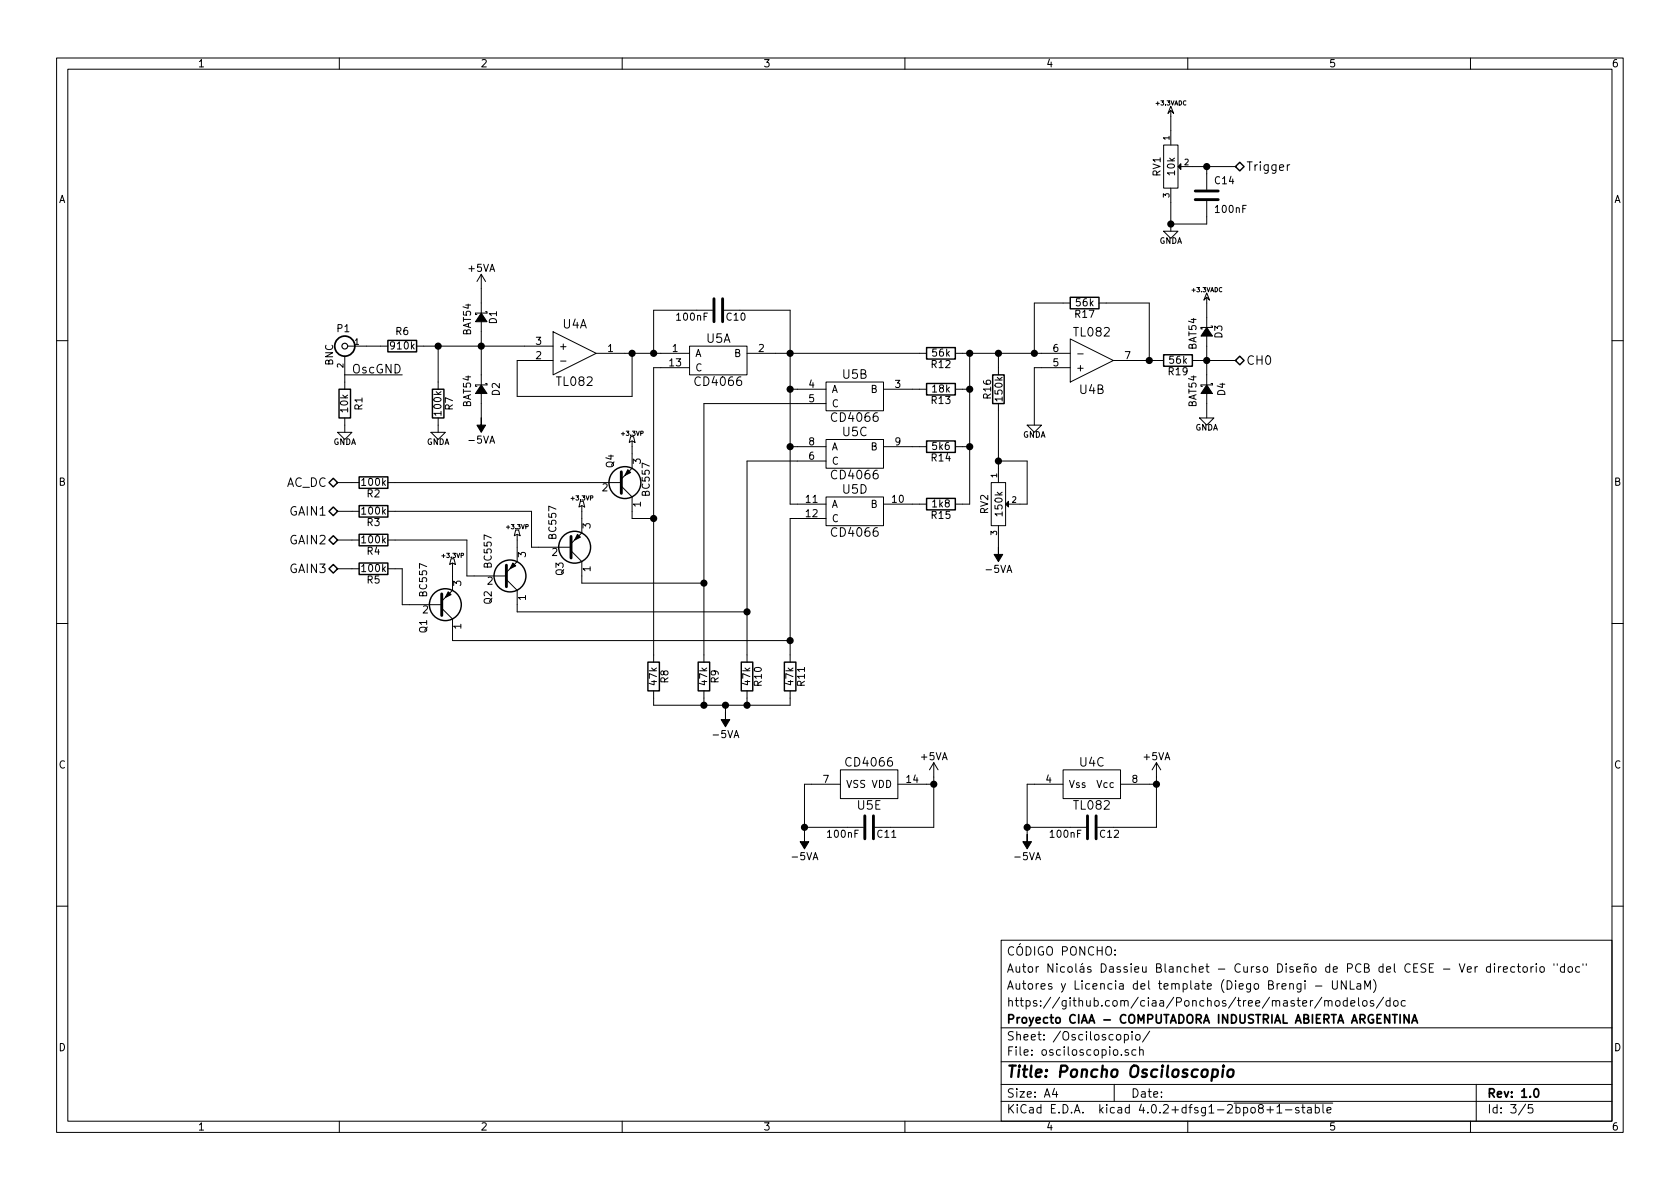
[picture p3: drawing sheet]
EESchema Schematic File Version 2
LIBS:osc
LIBS:Oscilloscopio-cache
EELAYER 25 0
EELAYER END
$Descr A4 11693 8268
encoding utf-8
Sheet 3 5
Title "Poncho Osciloscopio"
Date ""
Rev "1.0"
Comp "Proyecto CIAA - COMPUTADORA INDUSTRIAL ABIERTA ARGENTINA"
Comment1 "https://github.com/ciaa/Ponchos/tree/master/modelos/doc"
Comment2 "Autores y Licencia del template (Diego Brengi - UNLaM)"
Comment3 "Autor Nicolás Dassieu Blanchet - Curso Diseño de PCB del CESE - Ver directorio \"doc\" "
Comment4 "CÓDIGO PONCHO:"
$EndDescr
Text HLabel 2350 3750 0    60   BiDi ~ 0
GAIN2
Text HLabel 2350 3550 0    60   BiDi ~ 0
GAIN1
Text HLabel 2350 3350 0    60   BiDi ~ 0
AC_DC
Text HLabel 2350 3950 0    60   BiDi ~ 0
GAIN3
Text HLabel 8600 2500 2    60   BiDi ~ 0
CH0
$Comp
L GNDA #PWR010
U 1 1
P 2400 3000
AR Path="/560A0C1A/57832D16/5783424D" Ref="#PWR010"  Part="1" 
AR Path="/579AD191/5783424D" Ref="#PWR010"  Part="1" 
F 0 "#PWR010" H 2400 3000 40  0001 C CNN
F 1 "GNDA" H 2400 2930 40  0000 C CNN
F 2 "" H 2400 3000 60  0000 C CNN
F 3 "" H 2400 3000 60  0000 C CNN
	1    2400 3000
	1    0    0    -1  
$EndComp
$Comp
L +3.3VADC #PWR011
U 1 1
P 8400 2100
AR Path="/560A0C1A/57832D16/57834253" Ref="#PWR011"  Part="1" 
AR Path="/579AD191/57834253" Ref="#PWR011"  Part="1" 
F 0 "#PWR011" H 8400 2220 20  0001 C CNN
F 1 "+3.3VADC" H 8400 2190 30  0000 C CNN
F 2 "" H 8400 2100 60  0000 C CNN
F 3 "" H 8400 2100 60  0000 C CNN
	1    8400 2100
	1    0    0    -1  
$EndComp
$Comp
L R R1
U 1 1
P 2400 2800
AR Path="/560A0C1A/57832D16/57834259" Ref="R1"  Part="1" 
AR Path="/579AD191/57834259" Ref="R1"  Part="1" 
F 0 "R1" V 2500 2800 50  0000 C CNN
F 1 "10k" V 2400 2800 50  0000 C CNN
F 2 "osc:R_0805_HandSoldering" V 2330 2800 50  0001 C CNN
F 3 "" H 2400 2800 50  0000 C CNN
F 4 "RMCF0805JG10K0CT-ND" H 2400 2800 60  0001 C CNN "Digikey#"
F 5 "RMCF0805JG10K0" H 2400 2800 60  0001 C CNN "Manf#"
F 6 "Stackpole Electronics Inc." H 2400 2800 60  0001 C CNN "Manf"
	1    2400 2800
	1    0    0    -1  
$EndComp
$Comp
L CD4066 U?
U 1 1
P 5000 2500
AR Path="/560A0C1A/57834263" Ref="U?"  Part="1" 
AR Path="/560A0C1A/57832D16/57834263" Ref="U5"  Part="1" 
AR Path="/579AD191/57834263" Ref="U5"  Part="1" 
F 0 "U5" H 5000 2650 60  0000 C CNN
F 1 "CD4066" H 5000 2350 60  0000 C CNN
F 2 "osc:DIP-14_W7.62mm_LongPads" H 5000 2500 60  0001 C CNN
F 3 "" H 5000 2500 60  0000 C CNN
F 4 "296-2061-5-ND" H 5000 2500 60  0001 C CNN "Digikey#"
F 5 "CD4066BE" H 5000 2500 60  0001 C CNN "Manf#"
F 6 "Texas Instruments" H 5000 2500 60  0001 C CNN "Manf"
	1    5000 2500
	1    0    0    -1  
$EndComp
$Comp
L CD4066 U?
U 3 1
P 5950 3150
AR Path="/560A0C1A/5783426D" Ref="U?"  Part="3" 
AR Path="/560A0C1A/57832D16/5783426D" Ref="U5"  Part="3" 
AR Path="/579AD191/5783426D" Ref="U5"  Part="3" 
F 0 "U5" H 5950 3300 60  0000 C CNN
F 1 "CD4066" H 5950 3000 60  0000 C CNN
F 2 "osc:DIP-14_W7.62mm_LongPads" H 5950 3150 60  0001 C CNN
F 3 "" H 5950 3150 60  0000 C CNN
F 4 "296-2061-5-ND" H 5950 3150 60  0001 C CNN "Digikey#"
F 5 "CD4066BE" H 5950 3150 60  0001 C CNN "Manf#"
F 6 "Texas Instruments" H 5950 3150 60  0001 C CNN "Manf"
	3    5950 3150
	1    0    0    -1  
$EndComp
$Comp
L CD4066 U?
U 4 1
P 5950 3550
AR Path="/560A0C1A/57834277" Ref="U?"  Part="4" 
AR Path="/560A0C1A/57832D16/57834277" Ref="U5"  Part="4" 
AR Path="/579AD191/57834277" Ref="U5"  Part="4" 
F 0 "U5" H 5950 3700 60  0000 C CNN
F 1 "CD4066" H 5950 3400 60  0000 C CNN
F 2 "osc:DIP-14_W7.62mm_LongPads" H 5950 3550 60  0001 C CNN
F 3 "" H 5950 3550 60  0000 C CNN
F 4 "296-2061-5-ND" H 5950 3550 60  0001 C CNN "Digikey#"
F 5 "CD4066BE" H 5950 3550 60  0001 C CNN "Manf#"
F 6 "Texas Instruments" H 5950 3550 60  0001 C CNN "Manf"
	4    5950 3550
	1    0    0    -1  
$EndComp
$Comp
L CD4066 U?
U 5 1
P 6050 5450
AR Path="/560A0C1A/57834281" Ref="U?"  Part="5" 
AR Path="/560A0C1A/57832D16/57834281" Ref="U5"  Part="5" 
AR Path="/579AD191/57834281" Ref="U5"  Part="5" 
F 0 "U5" H 6050 5300 60  0000 C CNN
F 1 "CD4066" H 6050 5600 60  0000 C CNN
F 2 "osc:DIP-14_W7.62mm_LongPads" H 6050 5450 60  0001 C CNN
F 3 "" H 6050 5450 60  0000 C CNN
F 4 "296-2061-5-ND" H 6050 5450 60  0001 C CNN "Digikey#"
F 5 "CD4066BE" H 6050 5450 60  0001 C CNN "Manf#"
F 6 "Texas Instruments" H 6050 5450 60  0001 C CNN "Manf"
	5    6050 5450
	1    0    0    -1  
$EndComp
$Comp
L TL082 U?
U 1 1
P 4000 2450
AR Path="/560A0C1A/5783428B" Ref="U?"  Part="1" 
AR Path="/560A0C1A/57832D16/5783428B" Ref="U4"  Part="1" 
AR Path="/579AD191/5783428B" Ref="U4"  Part="1" 
F 0 "U4" H 4000 2650 60  0000 C CNN
F 1 "TL082" H 4000 2250 60  0000 C CNN
F 2 "osc:DIP-8_W7.62mm_LongPads" H 4000 2450 60  0001 C CNN
F 3 "" H 4000 2450 60  0000 C CNN
F 4 "296-1781-5-ND" H 4000 2450 60  0001 C CNN "Digikey#"
F 5 "TL082IP" H 4000 2450 60  0001 C CNN "Manf#"
F 6 "Texas Instruments" H 4000 2450 60  0001 C CNN "Manf"
	1    4000 2450
	1    0    0    -1  
$EndComp
$Comp
L TL082 U?
U 2 1
P 7600 2500
AR Path="/560A0C1A/57834295" Ref="U?"  Part="2" 
AR Path="/560A0C1A/57832D16/57834295" Ref="U4"  Part="2" 
AR Path="/579AD191/57834295" Ref="U4"  Part="2" 
F 0 "U4" H 7600 2700 60  0000 C CNN
F 1 "TL082" H 7600 2300 60  0000 C CNN
F 2 "osc:DIP-8_W7.62mm_LongPads" H 7600 2500 60  0001 C CNN
F 3 "" H 7600 2500 60  0000 C CNN
F 4 "296-1781-5-ND" H 7600 2500 60  0001 C CNN "Digikey#"
F 5 "TL082IP" H 7600 2500 60  0001 C CNN "Manf#"
F 6 "Texas Instruments" H 7600 2500 60  0001 C CNN "Manf"
	2    7600 2500
	1    0    0    1   
$EndComp
$Comp
L TL082 U?
U 3 1
P 7600 5450
AR Path="/560A0C1A/5783429F" Ref="U?"  Part="3" 
AR Path="/560A0C1A/57832D16/5783429F" Ref="U4"  Part="3" 
AR Path="/579AD191/5783429F" Ref="U4"  Part="3" 
F 0 "U4" H 7600 5600 60  0000 C CNN
F 1 "TL082" H 7600 5300 60  0000 C CNN
F 2 "osc:DIP-8_W7.62mm_LongPads" H 7600 5450 60  0001 C CNN
F 3 "" H 7600 5450 60  0000 C CNN
F 4 "296-1781-5-ND" H 7600 5450 60  0001 C CNN "Digikey#"
F 5 "TL082IP" H 7600 5450 60  0001 C CNN "Manf#"
F 6 "Texas Instruments" H 7600 5450 60  0001 C CNN "Manf"
	3    7600 5450
	1    0    0    -1  
$EndComp
$Comp
L Q_PNP_CBE Q3
U 1 1
P 3950 3800
AR Path="/560A0C1A/57832D16/578342AD" Ref="Q3"  Part="1" 
AR Path="/579AD191/578342AD" Ref="Q3"  Part="1" 
F 0 "Q3" V 3900 4000 50  0000 R CNN
F 1 "BC557" V 3850 3750 50  0000 R CNN
F 2 "osc:TO-92_Inline_Wide" H 4150 3900 50  0001 C CNN
F 3 "" H 3950 3800 50  0000 C CNN
F 4 "BC557BTACT-ND" H 3950 3800 60  0001 C CNN "Digikey#"
F 5 "BC557BTA" H 3950 3800 60  0001 C CNN "Manf#"
F 6 "Fairchild Semiconductor" H 3950 3800 60  0001 C CNN "Manf"
	1    3950 3800
	1    0    0    1   
$EndComp
$Comp
L R R6
U 1 1
P 2800 2400
AR Path="/560A0C1A/57832D16/578342B4" Ref="R6"  Part="1" 
AR Path="/579AD191/578342B4" Ref="R6"  Part="1" 
F 0 "R6" V 2700 2400 50  0000 C CNN
F 1 "910k" V 2800 2400 50  0000 C CNN
F 2 "osc:R_0805_HandSoldering" V 2730 2400 50  0001 C CNN
F 3 "" H 2800 2400 50  0000 C CNN
F 4 "RMCF0805JT910KCT-ND" H 2800 2400 60  0001 C CNN "Digikey#"
F 5 "RMCF0805JT910K" H 2800 2400 60  0001 C CNN "Manf#"
F 6 "Stackpole Electronics Inc." H 2800 2400 60  0001 C CNN "Manf"
	1    2800 2400
	0    1    1    0   
$EndComp
$Comp
L R R7
U 1 1
P 3050 2800
AR Path="/560A0C1A/57832D16/578342BB" Ref="R7"  Part="1" 
AR Path="/579AD191/578342BB" Ref="R7"  Part="1" 
F 0 "R7" V 3130 2800 50  0000 C CNN
F 1 "100k" V 3050 2800 50  0000 C CNN
F 2 "osc:R_0805_HandSoldering" V 2980 2800 50  0001 C CNN
F 3 "" H 3050 2800 50  0000 C CNN
F 4 "RMCF0805JT100KCT-ND" H 3050 2800 60  0001 C CNN "Digikey#"
F 5 "RMCF0805JT100K" H 3050 2800 60  0001 C CNN "Manf#"
F 6 "Stackpole Electronics Inc." H 3050 2800 60  0001 C CNN "Manf"
	1    3050 2800
	1    0    0    -1  
$EndComp
$Comp
L GNDA #PWR012
U 1 1
P 3050 3000
AR Path="/560A0C1A/57832D16/578342C2" Ref="#PWR012"  Part="1" 
AR Path="/579AD191/578342C2" Ref="#PWR012"  Part="1" 
F 0 "#PWR012" H 3050 3000 40  0001 C CNN
F 1 "GNDA" H 3050 2930 40  0000 C CNN
F 2 "" H 3050 3000 60  0000 C CNN
F 3 "" H 3050 3000 60  0000 C CNN
	1    3050 3000
	1    0    0    -1  
$EndComp
$Comp
L D_Schottky_Small D1
U 1 1
P 3350 2200
AR Path="/560A0C1A/57832D16/578342C8" Ref="D1"  Part="1" 
AR Path="/579AD191/578342C8" Ref="D1"  Part="1" 
F 0 "D1" H 3300 2280 50  0000 L CNN
F 1 "BAT54" H 3250 2100 50  0000 L CNN
F 2 "osc:SOT-323" V 3350 2200 50  0001 C CNN
F 3 "" V 3350 2200 50  0000 C CNN
F 4 "568-11592-1-ND" H 3350 2200 60  0001 C CNN "Digikey#"
F 5 "BAT54W,135" H 3350 2200 60  0001 C CNN "Manf#"
F 6 "NXP Semiconductors" H 3350 2200 60  0001 C CNN "Manf"
	1    3350 2200
	0    1    1    0   
$EndComp
$Comp
L +5VA #PWR013
U 1 1
P 3350 2000
AR Path="/560A0C1A/57832D16/578342CF" Ref="#PWR013"  Part="1" 
AR Path="/579AD191/578342CF" Ref="#PWR013"  Part="1" 
F 0 "#PWR013" H 3350 1850 50  0001 C CNN
F 1 "+5VA" H 3350 2140 50  0000 C CNN
F 2 "" H 3350 2000 50  0000 C CNN
F 3 "" H 3350 2000 50  0000 C CNN
	1    3350 2000
	1    0    0    -1  
$EndComp
$Comp
L -5VA #PWR13
U 1 1
P 3350 2900
AR Path="/560A0C1A/57832D16/578342D5" Ref="#PWR13"  Part="1" 
AR Path="/579AD191/578342D5" Ref="#PWR13"  Part="1" 
F 0 "#PWR13" H 3350 3000 50  0001 C CNN
F 1 "-5VA" H 3350 3050 50  0000 C CNN
F 2 "" H 3350 2900 50  0000 C CNN
F 3 "" H 3350 2900 50  0000 C CNN
	1    3350 2900
	-1   0    0    1   
$EndComp
$Comp
L D_Schottky_Small D2
U 1 1
P 3350 2700
AR Path="/560A0C1A/57832D16/578342DB" Ref="D2"  Part="1" 
AR Path="/579AD191/578342DB" Ref="D2"  Part="1" 
F 0 "D2" H 3300 2800 50  0000 L CNN
F 1 "BAT54" H 3250 2600 50  0000 L CNN
F 2 "osc:SOT-323" V 3350 2700 50  0001 C CNN
F 3 "" V 3350 2700 50  0000 C CNN
F 4 "568-11592-1-ND" H 3350 2700 60  0001 C CNN "Digikey#"
F 5 "BAT54W,135" H 3350 2700 60  0001 C CNN "Manf#"
F 6 "NXP Semiconductors" H 3350 2700 60  0001 C CNN "Manf"
	1    3350 2700
	0    1    1    0   
$EndComp
$Comp
L -5VA #PWR21
U 1 1
P 7150 5800
AR Path="/560A0C1A/57832D16/578342E2" Ref="#PWR21"  Part="1" 
AR Path="/579AD191/578342E2" Ref="#PWR21"  Part="1" 
F 0 "#PWR21" H 7150 5900 50  0001 C CNN
F 1 "-5VA" H 7150 5950 50  0000 C CNN
F 2 "" H 7150 5800 50  0000 C CNN
F 3 "" H 7150 5800 50  0000 C CNN
	1    7150 5800
	-1   0    0    1   
$EndComp
$Comp
L +5VA #PWR014
U 1 1
P 8050 5400
AR Path="/560A0C1A/57832D16/578342E8" Ref="#PWR014"  Part="1" 
AR Path="/579AD191/578342E8" Ref="#PWR014"  Part="1" 
F 0 "#PWR014" H 8050 5250 50  0001 C CNN
F 1 "+5VA" H 8050 5540 50  0000 C CNN
F 2 "" H 8050 5400 50  0000 C CNN
F 3 "" H 8050 5400 50  0000 C CNN
	1    8050 5400
	1    0    0    -1  
$EndComp
$Comp
L -5VA #PWR18
U 1 1
P 5600 5800
AR Path="/560A0C1A/57832D16/578342F5" Ref="#PWR18"  Part="1" 
AR Path="/579AD191/578342F5" Ref="#PWR18"  Part="1" 
F 0 "#PWR18" H 5600 5900 50  0001 C CNN
F 1 "-5VA" H 5600 5950 50  0000 C CNN
F 2 "" H 5600 5800 50  0000 C CNN
F 3 "" H 5600 5800 50  0000 C CNN
	1    5600 5800
	-1   0    0    1   
$EndComp
$Comp
L +5VA #PWR015
U 1 1
P 6500 5400
AR Path="/560A0C1A/57832D16/578342FB" Ref="#PWR015"  Part="1" 
AR Path="/579AD191/578342FB" Ref="#PWR015"  Part="1" 
F 0 "#PWR015" H 6500 5250 50  0001 C CNN
F 1 "+5VA" H 6500 5540 50  0000 C CNN
F 2 "" H 6500 5400 50  0000 C CNN
F 3 "" H 6500 5400 50  0000 C CNN
	1    6500 5400
	1    0    0    -1  
$EndComp
$Comp
L R R3
U 1 1
P 2600 3550
AR Path="/560A0C1A/57832D16/5783430E" Ref="R3"  Part="1" 
AR Path="/579AD191/5783430E" Ref="R3"  Part="1" 
F 0 "R3" V 2680 3550 50  0000 C CNN
F 1 "100k" V 2600 3550 50  0000 C CNN
F 2 "osc:R_0805_HandSoldering" V 2530 3550 50  0001 C CNN
F 3 "" H 2600 3550 50  0000 C CNN
F 4 "RMCF0805JT100KCT-ND" H 2600 3550 60  0001 C CNN "Digikey#"
F 5 "RMCF0805JT100K" H 2600 3550 60  0001 C CNN "Manf#"
F 6 "Stackpole Electronics Inc." H 2600 3550 60  0001 C CNN "Manf"
	1    2600 3550
	0    1    1    0   
$EndComp
$Comp
L R R13
U 1 1
P 6550 2700
AR Path="/560A0C1A/57832D16/57834315" Ref="R13"  Part="1" 
AR Path="/579AD191/57834315" Ref="R13"  Part="1" 
F 0 "R13" V 6630 2700 50  0000 C CNN
F 1 "18k" V 6550 2700 50  0000 C CNN
F 2 "osc:R_0805_HandSoldering" V 6480 2700 50  0001 C CNN
F 3 "" H 6550 2700 50  0000 C CNN
F 4 "RMCF0805JT18K0CT-ND" H 6550 2700 60  0001 C CNN "Digikey#"
F 5 "RMCF0805JT18K0" H 6550 2700 60  0001 C CNN "Manf#"
F 6 "Stackpole Electronics Inc." H 6550 2700 60  0001 C CNN "Manf"
	1    6550 2700
	0    1    1    0   
$EndComp
$Comp
L R R14
U 1 1
P 6550 3100
AR Path="/560A0C1A/57832D16/5783431C" Ref="R14"  Part="1" 
AR Path="/579AD191/5783431C" Ref="R14"  Part="1" 
F 0 "R14" V 6630 3100 50  0000 C CNN
F 1 "5k6" V 6550 3100 50  0000 C CNN
F 2 "osc:R_0805_HandSoldering" V 6480 3100 50  0001 C CNN
F 3 "" H 6550 3100 50  0000 C CNN
F 4 "RMCF0805JT5K60CT-ND" H 6550 3100 60  0001 C CNN "Digikey#"
F 5 "RMCF0805JT5K60" H 6550 3100 60  0001 C CNN "Manf#"
F 6 "Stackpole Electronics Inc." H 6550 3100 60  0001 C CNN "Manf"
	1    6550 3100
	0    1    1    0   
$EndComp
$Comp
L R R15
U 1 1
P 6550 3500
AR Path="/560A0C1A/57832D16/57834323" Ref="R15"  Part="1" 
AR Path="/579AD191/57834323" Ref="R15"  Part="1" 
F 0 "R15" V 6630 3500 50  0000 C CNN
F 1 "1k8" V 6550 3500 50  0000 C CNN
F 2 "osc:R_0805_HandSoldering" V 6480 3500 50  0001 C CNN
F 3 "" H 6550 3500 50  0000 C CNN
F 4 "RMCF0805JT1K80CT-ND" H 6550 3500 60  0001 C CNN "Digikey#"
F 5 "RMCF0805JT1K80" H 6550 3500 60  0001 C CNN "Manf#"
F 6 "Stackpole Electronics Inc." H 6550 3500 60  0001 C CNN "Manf"
	1    6550 3500
	0    1    1    0   
$EndComp
$Comp
L R R9
U 1 1
P 4900 4700
AR Path="/560A0C1A/57832D16/5783432A" Ref="R9"  Part="1" 
AR Path="/579AD191/5783432A" Ref="R9"  Part="1" 
F 0 "R9" V 4980 4700 50  0000 C CNN
F 1 "47k" V 4900 4700 50  0000 C CNN
F 2 "osc:R_0805_HandSoldering" V 4830 4700 50  0001 C CNN
F 3 "" H 4900 4700 50  0000 C CNN
F 4 "RMCF0805JT47K0CT-ND" H 4900 4700 60  0001 C CNN "Digikey#"
F 5 "RMCF0805JT47K0" H 4900 4700 60  0001 C CNN "Manf#"
F 6 "Stackpole Electronics Inc." H 4900 4700 60  0001 C CNN "Manf"
	1    4900 4700
	1    0    0    -1  
$EndComp
$Comp
L R R11
U 1 1
P 5500 4700
AR Path="/560A0C1A/57832D16/57834337" Ref="R11"  Part="1" 
AR Path="/579AD191/57834337" Ref="R11"  Part="1" 
F 0 "R11" V 5580 4700 50  0000 C CNN
F 1 "47k" V 5500 4700 50  0000 C CNN
F 2 "osc:R_0805_HandSoldering" V 5430 4700 50  0001 C CNN
F 3 "" H 5500 4700 50  0000 C CNN
F 4 "RMCF0805JT47K0CT-ND" H 5500 4700 60  0001 C CNN "Digikey#"
F 5 "RMCF0805JT47K0" H 5500 4700 60  0001 C CNN "Manf#"
F 6 "Stackpole Electronics Inc." H 5500 4700 60  0001 C CNN "Manf"
	1    5500 4700
	1    0    0    -1  
$EndComp
$Comp
L R R10
U 1 1
P 5200 4700
AR Path="/560A0C1A/57832D16/5783433E" Ref="R10"  Part="1" 
AR Path="/579AD191/5783433E" Ref="R10"  Part="1" 
F 0 "R10" V 5280 4700 50  0000 C CNN
F 1 "47k" V 5200 4700 50  0000 C CNN
F 2 "osc:R_0805_HandSoldering" V 5130 4700 50  0001 C CNN
F 3 "" H 5200 4700 50  0000 C CNN
F 4 "RMCF0805JT47K0CT-ND" H 5200 4700 60  0001 C CNN "Digikey#"
F 5 "RMCF0805JT47K0" H 5200 4700 60  0001 C CNN "Manf#"
F 6 "Stackpole Electronics Inc." H 5200 4700 60  0001 C CNN "Manf"
	1    5200 4700
	1    0    0    -1  
$EndComp
$Comp
L R R8
U 1 1
P 4550 4700
AR Path="/560A0C1A/57832D16/57834345" Ref="R8"  Part="1" 
AR Path="/579AD191/57834345" Ref="R8"  Part="1" 
F 0 "R8" V 4630 4700 50  0000 C CNN
F 1 "47k" V 4550 4700 50  0000 C CNN
F 2 "osc:R_0805_HandSoldering" V 4480 4700 50  0001 C CNN
F 3 "" H 4550 4700 50  0000 C CNN
F 4 "RMCF0805JT47K0CT-ND" H 4550 4700 60  0001 C CNN "Digikey#"
F 5 "RMCF0805JT47K0" H 4550 4700 60  0001 C CNN "Manf#"
F 6 "Stackpole Electronics Inc." H 4550 4700 60  0001 C CNN "Manf"
	1    4550 4700
	1    0    0    -1  
$EndComp
$Comp
L CD4066 U?
U 2 1
P 5950 2750
AR Path="/560A0C1A/5783434F" Ref="U?"  Part="2" 
AR Path="/560A0C1A/57832D16/5783434F" Ref="U5"  Part="2" 
AR Path="/579AD191/5783434F" Ref="U5"  Part="2" 
F 0 "U5" H 5950 2900 60  0000 C CNN
F 1 "CD4066" H 5950 2600 60  0000 C CNN
F 2 "osc:DIP-14_W7.62mm_LongPads" H 5950 2750 60  0001 C CNN
F 3 "" H 5950 2750 60  0000 C CNN
F 4 "296-2061-5-ND" H 5950 2750 60  0001 C CNN "Digikey#"
F 5 "CD4066BE" H 5950 2750 60  0001 C CNN "Manf#"
F 6 "Texas Instruments" H 5950 2750 60  0001 C CNN "Manf"
	2    5950 2750
	1    0    0    -1  
$EndComp
$Comp
L R R12
U 1 1
P 6550 2450
AR Path="/560A0C1A/57832D16/57834356" Ref="R12"  Part="1" 
AR Path="/579AD191/57834356" Ref="R12"  Part="1" 
F 0 "R12" V 6630 2450 50  0000 C CNN
F 1 "56k" V 6550 2450 50  0000 C CNN
F 2 "osc:R_0805_HandSoldering" V 6480 2450 50  0001 C CNN
F 3 "" H 6550 2450 50  0000 C CNN
F 4 "RMCF0805JT56K0CT-ND" H 6550 2450 60  0001 C CNN "Digikey#"
F 5 "RMCF0805JT56K0" H 6550 2450 60  0001 C CNN "Manf#"
F 6 "Stackpole Electronics Inc." H 6550 2450 60  0001 C CNN "Manf"
	1    6550 2450
	0    1    1    0   
$EndComp
$Comp
L Q_PNP_CBE Q4
U 1 1
P 4300 3350
AR Path="/560A0C1A/57832D16/5783436A" Ref="Q4"  Part="1" 
AR Path="/579AD191/5783436A" Ref="Q4"  Part="1" 
F 0 "Q4" V 4250 3250 50  0000 R CNN
F 1 "BC557" V 4500 3450 50  0000 R CNN
F 2 "osc:TO-92_Inline_Wide" H 4500 3450 50  0001 C CNN
F 3 "" H 4300 3350 50  0000 C CNN
F 4 "BC557BTACT-ND" H 4300 3350 60  0001 C CNN "Digikey#"
F 5 "BC557BTA" H 4300 3350 60  0001 C CNN "Manf#"
F 6 "Fairchild Semiconductor" H 4300 3350 60  0001 C CNN "Manf"
	1    4300 3350
	1    0    0    1   
$EndComp
$Comp
L Q_PNP_CBE Q1
U 1 1
P 3050 4200
AR Path="/560A0C1A/57832D16/57834377" Ref="Q1"  Part="1" 
AR Path="/579AD191/57834377" Ref="Q1"  Part="1" 
F 0 "Q1" V 2950 4400 50  0000 R CNN
F 1 "BC557" V 2950 4150 50  0000 R CNN
F 2 "osc:TO-92_Inline_Wide" H 3250 4300 50  0001 C CNN
F 3 "" H 3050 4200 50  0000 C CNN
F 4 "BC557BTACT-ND" H 3050 4200 60  0001 C CNN "Digikey#"
F 5 "BC557BTA" H 3050 4200 60  0001 C CNN "Manf#"
F 6 "Fairchild Semiconductor" H 3050 4200 60  0001 C CNN "Manf"
	1    3050 4200
	1    0    0    1   
$EndComp
$Comp
L R R4
U 1 1
P 2600 3750
AR Path="/560A0C1A/57832D16/57834384" Ref="R4"  Part="1" 
AR Path="/579AD191/57834384" Ref="R4"  Part="1" 
F 0 "R4" V 2680 3750 50  0000 C CNN
F 1 "100k" V 2600 3750 50  0000 C CNN
F 2 "osc:R_0805_HandSoldering" V 2530 3750 50  0001 C CNN
F 3 "" H 2600 3750 50  0000 C CNN
F 4 "RMCF0805JT100KCT-ND" H 2600 3750 60  0001 C CNN "Digikey#"
F 5 "RMCF0805JT100K" H 2600 3750 60  0001 C CNN "Manf#"
F 6 "Stackpole Electronics Inc." H 2600 3750 60  0001 C CNN "Manf"
	1    2600 3750
	0    1    1    0   
$EndComp
$Comp
L R R5
U 1 1
P 2600 3950
AR Path="/560A0C1A/57832D16/5783438B" Ref="R5"  Part="1" 
AR Path="/579AD191/5783438B" Ref="R5"  Part="1" 
F 0 "R5" V 2680 3950 50  0000 C CNN
F 1 "100k" V 2600 3950 50  0000 C CNN
F 2 "osc:R_0805_HandSoldering" V 2530 3950 50  0001 C CNN
F 3 "" H 2600 3950 50  0000 C CNN
F 4 "RMCF0805JT100KCT-ND" H 2600 3950 60  0001 C CNN "Digikey#"
F 5 "RMCF0805JT100K" H 2600 3950 60  0001 C CNN "Manf#"
F 6 "Stackpole Electronics Inc." H 2600 3950 60  0001 C CNN "Manf"
	1    2600 3950
	0    1    1    0   
$EndComp
$Comp
L R R2
U 1 1
P 2600 3350
AR Path="/560A0C1A/57832D16/57834392" Ref="R2"  Part="1" 
AR Path="/579AD191/57834392" Ref="R2"  Part="1" 
F 0 "R2" V 2680 3350 50  0000 C CNN
F 1 "100k" V 2600 3350 50  0000 C CNN
F 2 "osc:R_0805_HandSoldering" V 2530 3350 50  0001 C CNN
F 3 "" H 2600 3350 50  0000 C CNN
F 4 "RMCF0805JT100KCT-ND" H 2600 3350 60  0001 C CNN "Digikey#"
F 5 "RMCF0805JT100K" H 2600 3350 60  0001 C CNN "Manf#"
F 6 "Stackpole Electronics Inc." H 2600 3350 60  0001 C CNN "Manf"
	1    2600 3350
	0    1    1    0   
$EndComp
$Comp
L R R16
U 1 1
P 6950 2700
AR Path="/560A0C1A/57832D16/578343FA" Ref="R16"  Part="1" 
AR Path="/579AD191/578343FA" Ref="R16"  Part="1" 
F 0 "R16" V 7030 2700 50  0000 C CNN
F 1 "150k" V 6950 2700 50  0000 C CNN
F 2 "osc:R_0805_HandSoldering" V 6880 2700 50  0001 C CNN
F 3 "" H 6950 2700 50  0000 C CNN
F 4 "RMCF0805JT150KCT-ND" H 6950 2700 60  0001 C CNN "Digikey#"
F 5 "RMCF0805JT150K" H 6950 2700 60  0001 C CNN "Manf#"
F 6 "Stackpole Electronics Inc." H 6950 2700 60  0001 C CNN "Manf"
	1    6950 2700
	-1   0    0    1   
$EndComp
$Comp
L -5VA #PWR20
U 1 1
P 6950 3800
AR Path="/560A0C1A/57832D16/57834401" Ref="#PWR20"  Part="1" 
AR Path="/579AD191/57834401" Ref="#PWR20"  Part="1" 
F 0 "#PWR20" H 6950 3900 50  0001 C CNN
F 1 "-5VA" H 6950 3950 50  0000 C CNN
F 2 "" H 6950 3800 50  0000 C CNN
F 3 "" H 6950 3800 50  0000 C CNN
	1    6950 3800
	-1   0    0    1   
$EndComp
$Comp
L GNDA #PWR016
U 1 1
P 7200 2950
AR Path="/560A0C1A/57832D16/5783440A" Ref="#PWR016"  Part="1" 
AR Path="/579AD191/5783440A" Ref="#PWR016"  Part="1" 
F 0 "#PWR016" H 7200 2950 40  0001 C CNN
F 1 "GNDA" H 7200 2880 40  0000 C CNN
F 2 "" H 7200 2950 60  0000 C CNN
F 3 "" H 7200 2950 60  0000 C CNN
	1    7200 2950
	1    0    0    -1  
$EndComp
$Comp
L R R17
U 1 1
P 7550 2100
AR Path="/560A0C1A/57832D16/57834413" Ref="R17"  Part="1" 
AR Path="/579AD191/57834413" Ref="R17"  Part="1" 
F 0 "R17" V 7630 2100 50  0000 C CNN
F 1 "56k" V 7550 2100 50  0000 C CNN
F 2 "osc:R_0805_HandSoldering" V 7480 2100 50  0001 C CNN
F 3 "" H 7550 2100 50  0000 C CNN
F 4 "RMCF0805JT56K0CT-ND" H 7550 2100 60  0001 C CNN "Digikey#"
F 5 "RMCF0805JT56K0" H 7550 2100 60  0001 C CNN "Manf#"
F 6 "Stackpole Electronics Inc." H 7550 2100 60  0001 C CNN "Manf"
	1    7550 2100
	0    1    1    0   
$EndComp
$Comp
L D_Schottky_Small D3
U 1 1
P 8400 2300
AR Path="/560A0C1A/57832D16/57834422" Ref="D3"  Part="1" 
AR Path="/579AD191/57834422" Ref="D3"  Part="1" 
F 0 "D3" H 8350 2380 50  0000 L CNN
F 1 "BAT54" H 8300 2200 50  0000 L CNN
F 2 "osc:SOT-323" V 8400 2300 50  0001 C CNN
F 3 "" V 8400 2300 50  0000 C CNN
F 4 "568-11592-1-ND" H 8400 2300 60  0001 C CNN "Digikey#"
F 5 "BAT54W,135 " H 8400 2300 60  0001 C CNN "Manf#"
F 6 "NXP Semiconductors" H 8400 2300 60  0001 C CNN "Manf"
	1    8400 2300
	0    1    1    0   
$EndComp
$Comp
L D_Schottky_Small D4
U 1 1
P 8400 2700
AR Path="/560A0C1A/57832D16/57834429" Ref="D4"  Part="1" 
AR Path="/579AD191/57834429" Ref="D4"  Part="1" 
F 0 "D4" H 8350 2800 50  0000 L CNN
F 1 "BAT54" H 8300 2600 50  0000 L CNN
F 2 "osc:SOT-323" V 8400 2700 50  0001 C CNN
F 3 "" V 8400 2700 50  0000 C CNN
F 4 "568-11592-1-ND " H 8400 2700 60  0001 C CNN "Digikey#"
F 5 "BAT54W,135" H 8400 2700 60  0001 C CNN "Manf#"
F 6 "NXP Semiconductors" H 8400 2700 60  0001 C CNN "Manf"
	1    8400 2700
	0    1    1    0   
$EndComp
$Comp
L GNDA #PWR017
U 1 1
P 8400 2900
AR Path="/560A0C1A/57832D16/57834434" Ref="#PWR017"  Part="1" 
AR Path="/579AD191/57834434" Ref="#PWR017"  Part="1" 
F 0 "#PWR017" H 8400 2900 40  0001 C CNN
F 1 "GNDA" H 8400 2830 40  0000 C CNN
F 2 "" H 8400 2900 60  0000 C CNN
F 3 "" H 8400 2900 60  0000 C CNN
	1    8400 2900
	1    0    0    -1  
$EndComp
$Comp
L R R19
U 1 1
P 8200 2500
AR Path="/560A0C1A/57832D16/5783443A" Ref="R19"  Part="1" 
AR Path="/579AD191/5783443A" Ref="R19"  Part="1" 
F 0 "R19" V 8280 2500 50  0000 C CNN
F 1 "56k" V 8200 2500 50  0000 C CNN
F 2 "osc:R_0805_HandSoldering" V 8130 2500 50  0001 C CNN
F 3 "" H 8200 2500 50  0000 C CNN
F 4 "RMCF0805JT56K0CT-ND" H 8200 2500 60  0001 C CNN "Digikey#"
F 5 "RMCF0805JT56K0" H 8200 2500 60  0001 C CNN "Manf#"
F 6 "Stackpole Electronics Inc." H 8200 2500 60  0001 C CNN "Manf"
	1    8200 2500
	0    1    1    0   
$EndComp
Text HLabel 8600 1150 2    60   BiDi ~ 0
Trigger
$Comp
L POT RV1
U 1 1
P 8150 1150
AR Path="/560A0C1A/57832D16/5783E8B4" Ref="RV1"  Part="1" 
AR Path="/579AD191/5783E8B4" Ref="RV1"  Part="1" 
F 0 "RV1" H 8150 1050 50  0000 C CNN
F 1 "10k" H 8150 1150 50  0000 C CNN
F 2 "osc:Potentiometer_Alps-RK16-single" H 8150 1150 50  0001 C CNN
F 3 "" H 8150 1150 50  0000 C CNN
F 4 "688-RK1631110TBK" H 8150 1150 60  0001 C CNN "Mouser#"
F 5 "RK1631110TBK" H 8150 1150 60  0001 C CNN "Manf#"
F 6 "ALPS" H 8150 1150 60  0001 C CNN "Manf"
	1    8150 1150
	0    1    1    0   
$EndComp
$Comp
L GNDA #PWR018
U 1 1
P 8150 1600
AR Path="/560A0C1A/57832D16/5783FD69" Ref="#PWR018"  Part="1" 
AR Path="/579AD191/5783FD69" Ref="#PWR018"  Part="1" 
F 0 "#PWR018" H 8150 1600 40  0001 C CNN
F 1 "GNDA" H 8150 1530 40  0000 C CNN
F 2 "" H 8150 1600 60  0000 C CNN
F 3 "" H 8150 1600 60  0000 C CNN
	1    8150 1600
	1    0    0    -1  
$EndComp
$Comp
L +3.3VADC #PWR019
U 1 1
P 8150 800
AR Path="/560A0C1A/57832D16/5783FD97" Ref="#PWR019"  Part="1" 
AR Path="/579AD191/5783FD97" Ref="#PWR019"  Part="1" 
F 0 "#PWR019" H 8150 920 20  0001 C CNN
F 1 "+3.3VADC" H 8150 890 30  0000 C CNN
F 2 "" H 8150 800 60  0000 C CNN
F 3 "" H 8150 800 60  0000 C CNN
	1    8150 800 
	1    0    0    -1  
$EndComp
$Comp
L BNC P1
U 1 1
P 2400 2400
AR Path="/560A0C1A/57832D16/578305B2" Ref="P1"  Part="1" 
AR Path="/579AD191/578305B2" Ref="P1"  Part="1" 
F 0 "P1" H 2410 2520 50  0000 C CNN
F 1 "BNC" V 2510 2340 50  0000 C CNN
F 2 "osc:BNC_Socket_TYCO-AMP_LargePads" H 2400 2400 50  0001 C CNN
F 3 "" H 2400 2400 50  0000 C CNN
F 4 "A32244-ND" H 2400 2400 60  0001 C CNN "Digikey#"
F 5 "5227161-1" H 2400 2400 60  0001 C CNN "Manf#"
F 6 "TE Connectivity AMP Connectors" H 2400 2400 60  0001 C CNN "Manf"
	1    2400 2400
	-1   0    0    -1  
$EndComp
$Comp
L -5VA #PWR17
U 1 1
P 5050 4950
AR Path="/560A0C1A/57832D16/57834331" Ref="#PWR17"  Part="1" 
AR Path="/579AD191/57834331" Ref="#PWR17"  Part="1" 
F 0 "#PWR17" H 5050 5050 50  0001 C CNN
F 1 "-5VA" H 5050 5100 50  0000 C CNN
F 2 "" H 5050 4950 50  0000 C CNN
F 3 "" H 5050 4950 50  0000 C CNN
	1    5050 4950
	-1   0    0    1   
$EndComp
$Comp
L Q_PNP_CBE Q2
U 1 1
P 3500 4000
AR Path="/560A0C1A/57832D16/5783435D" Ref="Q2"  Part="1" 
AR Path="/579AD191/5783435D" Ref="Q2"  Part="1" 
F 0 "Q2" V 3400 4200 50  0000 R CNN
F 1 "BC557" V 3400 3950 50  0000 R CNN
F 2 "osc:TO-92_Inline_Wide" H 3700 4100 50  0001 C CNN
F 3 "" H 3500 4000 50  0000 C CNN
F 4 "BC557BTACT-ND" H 3500 4000 60  0001 C CNN "Digikey#"
F 5 "BC557BTA" H 3500 4000 60  0001 C CNN "Manf#"
F 6 "Fairchild Semiconductor" H 3500 4000 60  0001 C CNN "Manf"
	1    3500 4000
	1    0    0    1   
$EndComp
$Comp
L C C14
U 1 1
P 8400 1350
AR Path="/560A0C1A/57832D16/578C7A7F" Ref="C14"  Part="1" 
AR Path="/579AD191/578C7A7F" Ref="C14"  Part="1" 
F 0 "C14" H 8450 1450 50  0000 L CNN
F 1 "100nF" H 8450 1250 50  0000 L CNN
F 2 "osc:C_0805_HandSoldering" H 8438 1200 50  0001 C CNN
F 3 "" H 8400 1350 50  0000 C CNN
F 4 "1276-6468-1-ND" H 8400 1350 60  0001 C CNN "Digikey#"
F 5 "CL21B104KBFNNNG" H 8400 1350 60  0001 C CNN "Manf#"
F 6 "Samsung Electro-Mechanics America, Inc." H 8400 1350 60  0001 C CNN "Manf"
	1    8400 1350
	1    0    0    -1  
$EndComp
$Comp
L C C12
U 1 1
P 7600 5750
AR Path="/560A0C1A/57832D16/578C86F6" Ref="C12"  Part="1" 
AR Path="/579AD191/578C86F6" Ref="C12"  Part="1" 
F 0 "C12" V 7650 5800 50  0000 L CNN
F 1 "100nF" V 7650 5450 50  0000 L CNN
F 2 "osc:C_0805_HandSoldering" H 7638 5600 50  0001 C CNN
F 3 "" H 7600 5750 50  0000 C CNN
F 4 "1276-6468-1-ND" H 7600 5750 60  0001 C CNN "Digikey#"
F 5 "CL21B104KBFNNNG" H 7600 5750 60  0001 C CNN "Manf#"
F 6 "Samsung Electro-Mechanics America, Inc." H 7600 5750 60  0001 C CNN "Manf"
	1    7600 5750
	0    1    1    0   
$EndComp
$Comp
L C C11
U 1 1
P 6050 5750
AR Path="/560A0C1A/57832D16/578C8762" Ref="C11"  Part="1" 
AR Path="/579AD191/578C8762" Ref="C11"  Part="1" 
F 0 "C11" V 6100 5800 50  0000 L CNN
F 1 "100nF" V 6100 5450 50  0000 L CNN
F 2 "osc:C_0805_HandSoldering" H 6088 5600 50  0001 C CNN
F 3 "" H 6050 5750 50  0000 C CNN
F 4 "1276-6468-1-ND" H 6050 5750 60  0001 C CNN "Digikey#"
F 5 "CL21B104KBFNNNG" H 6050 5750 60  0001 C CNN "Manf#"
F 6 "Samsung Electro-Mechanics America, Inc." H 6050 5750 60  0001 C CNN "Manf"
	1    6050 5750
	0    1    1    0   
$EndComp
$Comp
L C C10
U 1 1
P 5000 2150
AR Path="/560A0C1A/57832D16/578C8BC5" Ref="C10"  Part="1" 
AR Path="/579AD191/578C8BC5" Ref="C10"  Part="1" 
F 0 "C10" V 5050 2200 50  0000 L CNN
F 1 "100nF" V 5050 1850 50  0000 L CNN
F 2 "osc:C_0805_HandSoldering" H 5038 2000 50  0001 C CNN
F 3 "" H 5000 2150 50  0000 C CNN
F 4 "1276-6468-1-ND" H 5000 2150 60  0001 C CNN "Digikey#"
F 5 "CL21B104KBFNNNG" H 5000 2150 60  0001 C CNN "Manf#"
F 6 "Samsung Electro-Mechanics America, Inc." H 5000 2150 60  0001 C CNN "Manf"
	1    5000 2150
	0    1    1    0   
$EndComp
$Comp
L +3.3VP #PWR020
U 1 1
P 4400 3100
AR Path="/560A0C1A/57832D16/578EE56D" Ref="#PWR020"  Part="1" 
AR Path="/579AD191/578EE56D" Ref="#PWR020"  Part="1" 
F 0 "#PWR020" H 4450 3130 20  0001 C CNN
F 1 "+3.3VP" H 4400 3190 30  0000 C CNN
F 2 "" H 4400 3100 60  0000 C CNN
F 3 "" H 4400 3100 60  0000 C CNN
	1    4400 3100
	1    0    0    -1  
$EndComp
$Comp
L +3.3VP #PWR021
U 1 1
P 4050 3550
AR Path="/560A0C1A/57832D16/578EE8DA" Ref="#PWR021"  Part="1" 
AR Path="/579AD191/578EE8DA" Ref="#PWR021"  Part="1" 
F 0 "#PWR021" H 4100 3580 20  0001 C CNN
F 1 "+3.3VP" H 4050 3640 30  0000 C CNN
F 2 "" H 4050 3550 60  0000 C CNN
F 3 "" H 4050 3550 60  0000 C CNN
	1    4050 3550
	1    0    0    -1  
$EndComp
$Comp
L +3.3VP #PWR022
U 1 1
P 3600 3750
AR Path="/560A0C1A/57832D16/578EE9A6" Ref="#PWR022"  Part="1" 
AR Path="/579AD191/578EE9A6" Ref="#PWR022"  Part="1" 
F 0 "#PWR022" H 3650 3780 20  0001 C CNN
F 1 "+3.3VP" H 3600 3840 30  0000 C CNN
F 2 "" H 3600 3750 60  0000 C CNN
F 3 "" H 3600 3750 60  0000 C CNN
	1    3600 3750
	1    0    0    -1  
$EndComp
$Comp
L +3.3VP #PWR023
U 1 1
P 3150 3950
AR Path="/560A0C1A/57832D16/578EE9D4" Ref="#PWR023"  Part="1" 
AR Path="/579AD191/578EE9D4" Ref="#PWR023"  Part="1" 
F 0 "#PWR023" H 3200 3980 20  0001 C CNN
F 1 "+3.3VP" H 3150 4040 30  0000 C CNN
F 2 "" H 3150 3950 60  0000 C CNN
F 3 "" H 3150 3950 60  0000 C CNN
	1    3150 3950
	1    0    0    -1  
$EndComp
$Comp
L POT RV2
U 1 1
P 6950 3500
AR Path="/560A0C1A/57832D16/579B66A3" Ref="RV2"  Part="1" 
AR Path="/579AD191/579B66A3" Ref="RV2"  Part="1" 
F 0 "RV2" H 6950 3400 50  0000 C CNN
F 1 "150k" H 6950 3500 50  0000 C CNN
F 2 "osc:Potentiometer_Bourns_3296W_3-8Zoll_Inline_ScrewUp" H 6950 3500 50  0001 C CNN
F 3 "" H 6950 3500 50  0000 C CNN
F 4 "490-2889-ND" H 6950 3500 60  0001 C CNN "Digikey#"
F 5 "PV36W503C01B00" H 6950 3500 60  0001 C CNN "Manf#"
F 6 "Bourns Inc." H 6950 3500 60  0001 C CNN "Manf"
	1    6950 3500
	0    1    1    0   
$EndComp
Wire Wire Line
	2550 2400 2650 2400
Wire Wire Line
	3050 2950 3050 3000
Wire Wire Line
	2950 2400 3650 2400
Wire Wire Line
	3050 2400 3050 2650
Wire Wire Line
	3350 2300 3350 2600
Connection ~ 3050 2400
Connection ~ 3350 2400
Wire Wire Line
	3350 2800 3350 2900
Wire Wire Line
	3350 2100 3350 2000
Wire Wire Line
	7150 5450 7200 5450
Wire Wire Line
	8050 5750 7750 5750
Wire Wire Line
	8050 5400 8050 5750
Wire Wire Line
	8000 5450 8050 5450
Connection ~ 8050 5450
Wire Wire Line
	5900 5750 5600 5750
Wire Wire Line
	5600 5450 5650 5450
Wire Wire Line
	6500 5750 6200 5750
Wire Wire Line
	6500 5400 6500 5750
Wire Wire Line
	6450 5450 6500 5450
Connection ~ 6500 5450
Wire Wire Line
	3650 2500 3600 2500
Wire Wire Line
	3600 2500 3600 2750
Wire Wire Line
	3600 2750 4400 2750
Wire Wire Line
	4400 2750 4400 2450
Wire Wire Line
	4350 2450 4600 2450
Connection ~ 5600 5750
Wire Wire Line
	5600 5450 5600 5800
Wire Wire Line
	7150 5450 7150 5800
Connection ~ 4400 2450
Wire Wire Line
	4600 2550 4550 2550
Wire Wire Line
	5400 2450 6400 2450
Wire Wire Line
	5500 2700 5550 2700
Connection ~ 5500 2700
Wire Wire Line
	5500 3100 5550 3100
Connection ~ 5500 3100
Wire Wire Line
	5500 3500 5550 3500
Wire Wire Line
	5500 2150 5500 3500
Wire Wire Line
	4900 2800 5550 2800
Wire Wire Line
	3600 3800 3600 3750
Wire Wire Line
	3150 4000 3150 3950
Wire Wire Line
	4550 2450 4550 2150
Wire Wire Line
	4550 2150 4850 2150
Connection ~ 4550 2450
Wire Wire Line
	5150 2150 5500 2150
Connection ~ 5500 2450
Wire Wire Line
	6350 2700 6400 2700
Wire Wire Line
	6350 3100 6400 3100
Wire Wire Line
	6350 3500 6400 3500
Wire Wire Line
	6750 3500 6700 3500
Wire Wire Line
	6750 2450 6750 3500
Wire Wire Line
	6700 2450 7250 2450
Wire Wire Line
	6700 2700 6750 2700
Connection ~ 6750 2700
Wire Wire Line
	6700 3100 6750 3100
Connection ~ 6750 3100
Wire Wire Line
	6950 2450 6950 2550
Connection ~ 6750 2450
Wire Wire Line
	6950 2850 6950 3250
Wire Wire Line
	7200 2950 7200 2550
Wire Wire Line
	7200 2550 7250 2550
Connection ~ 6950 2450
Wire Wire Line
	7200 2450 7200 2100
Wire Wire Line
	7200 2100 7400 2100
Connection ~ 7200 2450
Wire Wire Line
	7700 2100 8000 2100
Wire Wire Line
	8000 2100 8000 2500
Wire Wire Line
	7950 2500 8050 2500
Connection ~ 8000 2500
Wire Wire Line
	8350 2500 8600 2500
Wire Wire Line
	8400 2400 8400 2600
Connection ~ 8400 2500
Wire Wire Line
	8400 2800 8400 2900
Wire Wire Line
	8400 2200 8400 2100
Wire Wire Line
	7450 5750 7150 5750
Connection ~ 7150 5750
Wire Wire Line
	8150 1400 8150 1600
Wire Wire Line
	8150 900  8150 800 
Wire Wire Line
	8400 1500 8400 1550
Wire Wire Line
	8400 1550 8150 1550
Connection ~ 8150 1550
Wire Wire Line
	8400 1200 8400 1150
Wire Wire Line
	8300 1150 8600 1150
Connection ~ 8400 1150
Wire Wire Line
	2400 2650 2400 2600
Wire Wire Line
	2400 2950 2400 3000
Wire Wire Line
	4400 3150 4400 3100
Wire Wire Line
	2450 3350 2350 3350
Wire Wire Line
	4050 3550 4050 3600
Wire Wire Line
	2750 3350 4100 3350
Wire Wire Line
	4400 3550 4400 3600
Wire Wire Line
	4400 3600 4550 3600
Wire Wire Line
	4550 2550 4550 4550
Wire Wire Line
	4050 4000 4050 4050
Wire Wire Line
	4900 2800 4900 4550
Wire Wire Line
	2750 3550 3700 3550
Wire Wire Line
	3700 3550 3700 3800
Wire Wire Line
	3700 3800 3750 3800
Wire Wire Line
	2350 3550 2450 3550
Wire Wire Line
	4050 4050 4900 4050
Wire Wire Line
	2750 3750 3250 3750
Wire Wire Line
	3250 3750 3250 4000
Wire Wire Line
	3250 4000 3300 4000
Wire Wire Line
	3600 4200 3600 4250
Wire Wire Line
	3600 4250 5200 4250
Wire Wire Line
	5200 3200 5200 4550
Wire Wire Line
	5200 3200 5550 3200
Wire Wire Line
	2750 3950 2800 3950
Wire Wire Line
	2800 3950 2800 4200
Wire Wire Line
	2800 4200 2850 4200
Wire Wire Line
	3150 4400 3150 4450
Wire Wire Line
	3150 4450 5500 4450
Wire Wire Line
	5500 3600 5500 4550
Wire Wire Line
	5500 3600 5550 3600
Wire Wire Line
	2350 3950 2450 3950
Wire Wire Line
	2350 3750 2450 3750
Connection ~ 4550 3600
Connection ~ 4900 4050
Connection ~ 5200 4250
Connection ~ 5500 4450
Wire Wire Line
	4550 4850 4550 4900
Wire Wire Line
	4550 4900 5500 4900
Wire Wire Line
	5500 4900 5500 4850
Wire Wire Line
	5200 4850 5200 4900
Connection ~ 5200 4900
Wire Wire Line
	4900 4850 4900 4900
Connection ~ 4900 4900
Wire Wire Line
	5050 4900 5050 4950
Connection ~ 5050 4900
Wire Wire Line
	6950 3200 7150 3200
Wire Wire Line
	7150 3200 7150 3500
Wire Wire Line
	7150 3500 7100 3500
Connection ~ 6950 3200
Wire Wire Line
	6950 3800 6950 3750
Wire Wire Line
	2400 2600 2800 2600
Text Label 2450 2600 0    60   ~ 0
OscGND
$EndSCHEMATC
